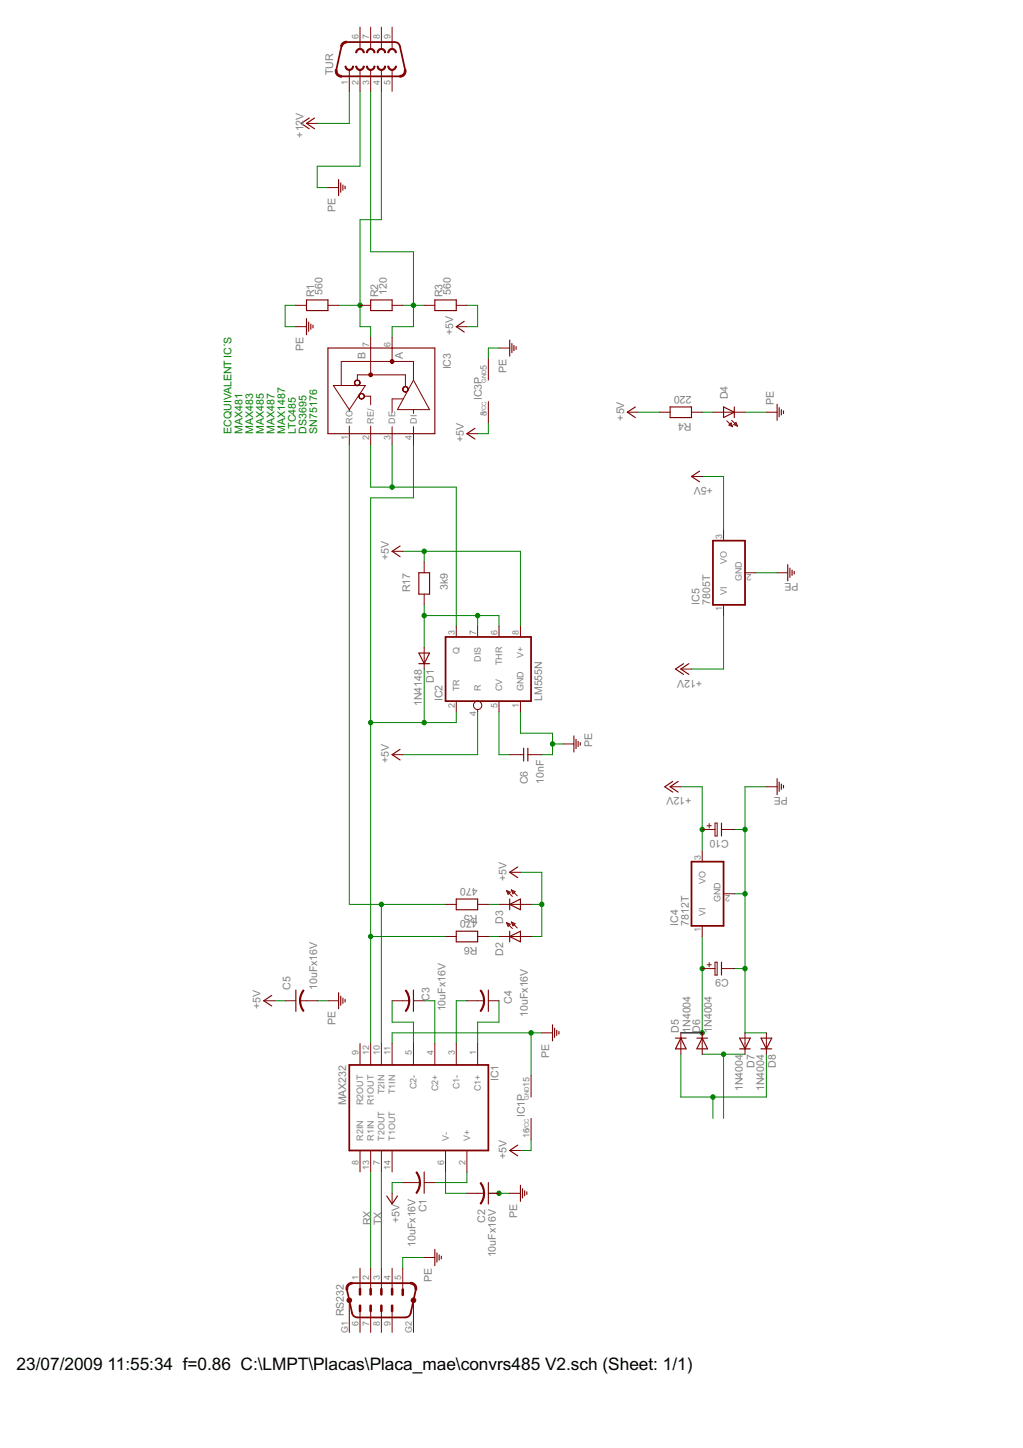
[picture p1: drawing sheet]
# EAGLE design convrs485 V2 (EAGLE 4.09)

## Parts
C1  10uFx16V  CAP-2,5  [C-2,5]
C2  10uFx16V  CAP-2,5  [C-2,5]
C3  10uFx16V  CAP-2,5  [C-2,5]
C4  10uFx16V  CAP-2,5  [C-2,5]
C5  10uFx16V  CAP-2,5  [C-2,5]
C6  10nF  CAPNP-5  [C-5]
C9  ELC-7,5  [ES-7,5]
C10  ELC-7,5  [ES-7,5]
D1  1N4148  [DO35-10]
D2  LED3MM  [LED3MM]
D3  LED3MM  [LED3MM]
D4  LED3MM  [LED3MM]
D5  1N4004  [DO41-10]
D6  1N4004  [DO41-10]
D7  1N4004  [DO41-10]
D8  1N4004  [DO41-10]
IC1  MAX232  [DIL16]
IC2  LM555N  [DIL08]
IC3  MAX481CPA  [DIL08]
IC4  7812T  [TO220H]
IC5  7805T  [TO220H]
R1  560  RESEU-7,5  [R-7,5]
R2  120  RESEU-7,5  [R-7,5]
R3  560  RESEU-7,5  [R-7,5]
R4  220  RESEU-7,5  [R-7,5]
R5  470  RESEU-7,5  [R-7,5]
R6  470  RESEU-7,5  [R-7,5]
R17  3k9  RESEU-7,5  [R-7,5]
RS232  M09HP  [M09HP]
TUR  F09HP  [F09HP]

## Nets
+5V: C1.2 C5.1 D2.A D3.A IC1.16(VCC) IC2.4(R) IC2.8(V+) IC3.8(VCC) IC5.3(VO) R3.1 R4.2 R17.1
+12V: C10.1 IC4.3(VO) IC5.1(VI) TUR.1
A4: IC3.6(A) R2.1 R3.2 TUR.3
B4: IC3.7(B) R1.1 R2.2 TUR.4
N$1: C3.2 IC1.5(C2-)
N$2: C3.1 IC1.4(C2+)
N$3: C4.2 IC1.3(C1-)
N$4: C1.1 IC1.2(V+)
N$5: C2.2 IC1.6(V-)
N$6: C4.1 IC1.1(C1+)
N$7: C9.1 D5.C D6.C IC4.1(VI)
N$9: IC1.10(T2IN) IC3.1(RO) R5.2
N$11: IC2.3(Q) IC3.2(RE/) IC3.3(DE)
N$12: D5.A D8.C
N$14: D6.A D7.C
N$19: D2.K(C) R6.1
N$20: D3.K(C) R5.1
N$21: D4.A R4.1
N$23: C6.2 IC2.5(CV)
N$27: D1.C IC1.12(R1OUT) IC2.2(TR) IC3.4(DI) R6.2
N$32: D1.A IC2.6(THR) IC2.7(DIS) R17.2
PE: C2.1 C5.2 C6.1 C9.2 C10.2 D4.K(C) D7.A D8.A IC1.11(T1IN) IC1.15(GND) IC2.1(GND) IC3.5(GND) IC4.2(GND) IC5.2(GND) R1.2 RS232.5 TUR.2
RX: IC1.13(R1IN) RS232.2
TX: IC1.7(T2OUT) RS232.3
Unconnected: IC1.8(R2IN) IC1.9(R2OUT) IC1.14(T1OUT) RS232.1 RS232.4 RS232.6 RS232.7 RS232.8 RS232.9 RS232.G1 RS232.G2 TUR.5 TUR.6 TUR.7 TUR.8 TUR.9

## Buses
B$1

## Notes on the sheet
- ECQUIVALENT IC´S
- MAX481
- MAX483
- MAX485
- MAX487
- MAX1487
- LTC485
- DS3695
- SN75176
